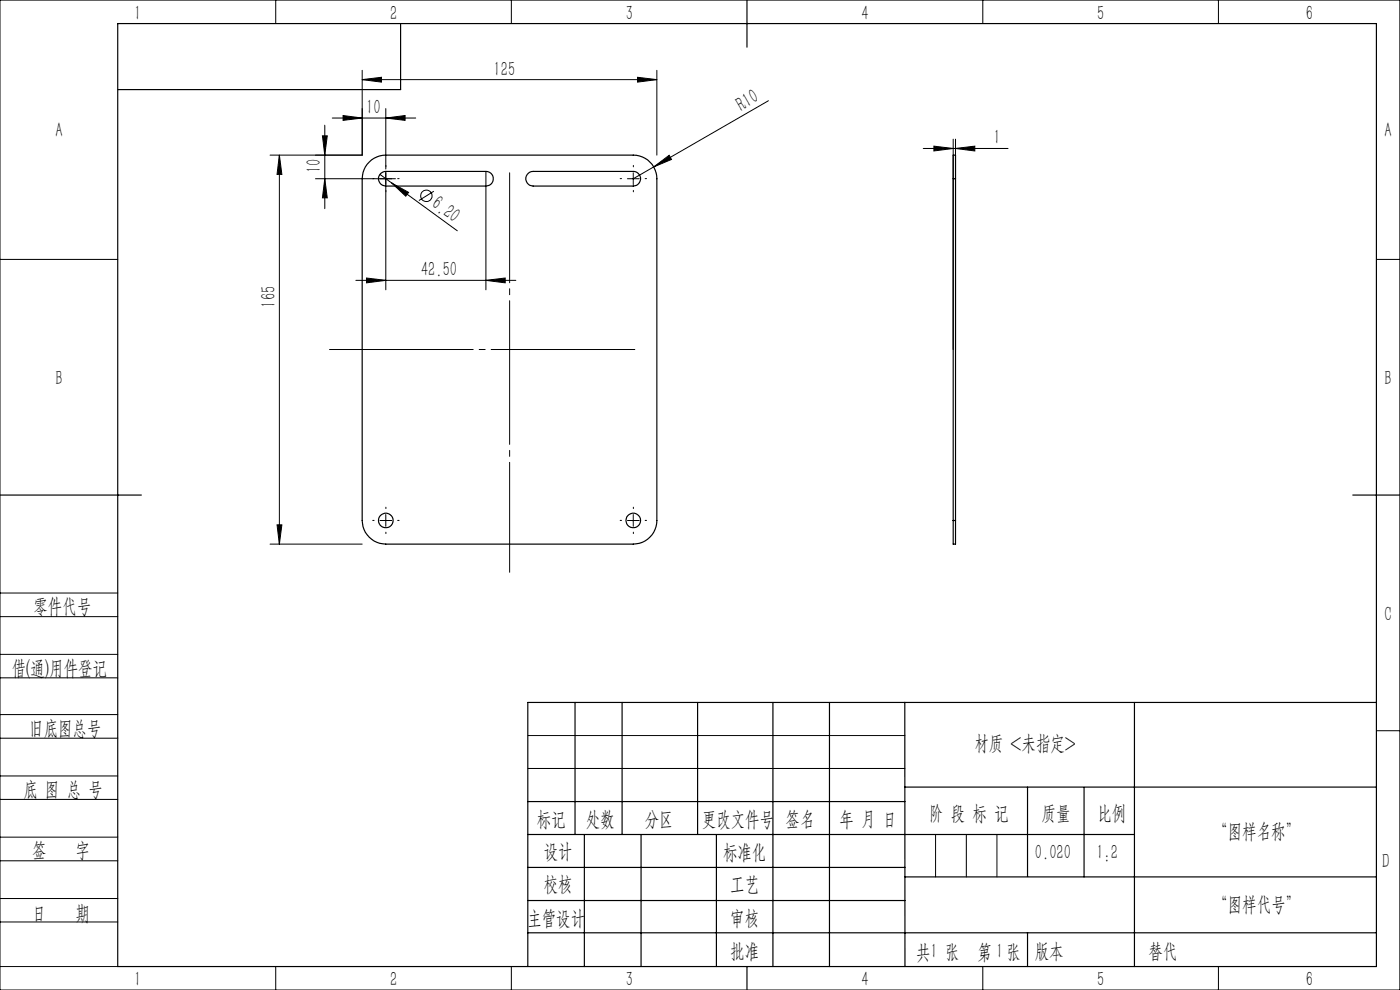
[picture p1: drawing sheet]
<svg xmlns="http://www.w3.org/2000/svg" width="297mm" height="210mm" viewBox="0 0 297 210" stroke-linecap="round" stroke-linejoin="round" font-family="sans-serif">
<g fill="none" stroke="#000" stroke-width=".21">
<path d="M0 0h297v210h-297zM58.5 0v5M76.8 16.9l4.1-.5v1zM76.8 14.9v18h-19.5M76.8 16.9h62.5M108.5 0v5M135.3 16.4l4 .5-4 .5zM139.3 14.9v18M208.5 0v5M258.5 0v5M59.3 32.9l.5 4.1h-1zM59.3 32.9v82.5"/>
<path d="M66.9 37.9h17M68.4 28.8h1l-.5 4.1zM68.9 37.9l.5 4.1h-1zM68.9 26.6v17.7M70.5 25h17.7M72.8 24.5l4 .5-4 .5zM80.6 37l2.5 1.8M81.8 25l4.1-.5v1zM81.8 23v12.9M81.8 36.4v25.1M83.1 38.8l3.6 2-.6 .8zM83.1 38.8l13.9 10.2"/>
<path d="M103.1 36.4v25.1M133.1 37.9h2.5M134.3 36.6v2.5M138.7 35.4l3.3-2.5 .5 .9zM138.7 35.4l-4.4 2.5M163 21.4l-24.3 14M195.9 31.5h18M198.1 31l4.1 .5-4.1 .5zM202.2 29.5v44.6M202.7 31.5l4.1-.5v1zM202.7 29.5v44.6M0 55h25"/>
<path d="M75.5 59.5h33.9M77.8 59l4 .5-4 .5zM92 40.6l-3.1 1.9M103.1 59.5l4.1-.5v1zM292 55h5M57.3 115.4h19.5M58.8 111.3h1l-.5 4.1zM80.6 110.4h2.5M81.8 109.1v2.5M133.1 110.4h2.5M134.3 109.1v2.5M0 138.8h25"/>
<path d="M0 125.8h25M0 130.8h25M0 143.8h25M0 156.6h25M0 151.6h25M112 156h80M292 155h5M0 169.6h25M0 164.6h25M0 177.6h25M112 163h80M198.5 177v9"/>
<path d="M205 177v9M211.5 177v9M0 182.6h25M0 190.6h25M0 195.6h25M0 205h25M58.5 205v5M108.5 205v5M208.5 205v5M258.5 205v5"/>
<circle cx="90.5" cy="41.5" r="1.21"/>
</g>
<g fill="none" stroke="#000" stroke-width=".21" stroke-dasharray="30.5 1.3 1.3 1.3">
<path d="M79.4 37.9h-.3M81.9 35.4v-.3M84.4 37.9h.3M131.9 37.9h-.3M134.4 35.4v-.3M136.9 37.9h.3M81.9 40.4v.3M134.4 40.4v.3M79.4 110.4h-.3M81.9 107.9v-.3M81.9 112.9v.3M84.4 110.4h.3"/>
<path d="M131.9 110.4h-.3M134.4 107.9v-.3M134.4 112.9v.3M136.9 110.4h.3"/>
</g>
<path d="M69.9 74.1h64.8" fill="none" stroke="#000" stroke-width=".21" stroke-dasharray="30.5 1.3 1.3 1.3" stroke-dashoffset="-.1"/>
<path d="M108.1 36.7v84.7" fill="none" stroke="#000" stroke-width=".21" stroke-dasharray="30.5 1.3 1.3 1.3" stroke-dashoffset="7.2"/>
<g fill="none" stroke="#000" stroke-width=".25">
<path d="M25 5h267v200h-267zM85 5v14h-60M158.5 0v10M78.3 34.4a5 5 0 0 1 3.5-1.5h52.5a5.1 5.1 0 0 1 5 5v72.5a5.1 5.1 0 0 1-5 5h-52.5a5.1 5.1 0 0 1-5-5v-72.5a5 5 0 0 1 1.5-3.5zM80.8 36.8l1-.4h21.3a1.55 1.55 0 0 1 1.5 1.5 1.55 1.55 0 0 1-1.5 1.6h-21.3a1.56 1.56 0 0 1-1.4-1 1.56 1.56 0 0 1 .4-1.7zM112.1 36.8l1-.4h21.2a1.55 1.55 0 0 1 1.6 1.5 1.55 1.55 0 0 1-1.6 1.6h-21.2a1.56 1.56 0 0 1-1.4-1 1.56 1.56 0 0 1 .4-1.7zM202.2 37.9v-5h.5v5M202.2 37.9h.5M202.2 37.9v72.5M202.7 37.9v72.5M0 105h30M202.2 110.4v5h.5v-5"/>
<path d="M202.2 110.4h.5M287 105h10M122 149v28M132 149v28M148 149v28M164 149v56M176 149v56M191.9 149l.1 56M240.7 149v56M292 149h-180v56M112 177h128.7M112 170h80"/>
<path d="M124 177v28M136 177v28M152 177v28M191.9 167h100.1M218 167v18.9M230 167v19M112 197.9h180M112 184h80M112 191h80M192 186h100M218 197.9v7.1M158.5 205v5"/>
<circle cx="81.8" cy="110.4" r="1.55"/>
<circle cx="134.3" cy="110.4" r="1.55"/>
</g>
<g fill="#000">
<path d="M83.1 38.8l3.6 2-.6 .8zM138.7 35.4l3.3-2.5 .5 .9z"/>
<path d="M76.8 16.9l4.1-.5v1zM135.3 16.4l4 .5-4 .5z"/>
<path d="M59.3 32.9l.5 4.1h-1zM58.8 111.3h1l-.5 4.1z"/>
<path d="M68.9 37.9l.5 4.1h-1zM68.4 28.8h1l-.5 4.1z"/>
<path d="M81.8 25l4.1-.5v1zM72.8 24.5l4 .5-4 .5z"/>
<path d="M198.1 31l4.1 .5-4.1 .5zM202.7 31.5l4.1-.5v1z"/>
<path d="M103.1 59.5l4.1-.5v1zM77.8 59l4 .5-4 .5z"/>
</g>
<g font-size="4.4">
<text x="28.5" y="4.1">1</text>
<text x="82.7" y="4.1">2</text>
<text x="132.7" y="4.1">3</text>
<text x="182.7" y="4.1">4</text>
<text x="232.7" y="4.1">5</text>
<text x="277" y="4.1">6</text>
<text x="104.7" y="16">125</text>
<text x="157.3" y="23.7" transform="rotate(-30 157.3 23.7)">R10</text>
<text x="11.7" y="29.1">A</text>
<text x="77.7" y="24.1">10</text>
<text x="293.7" y="29.1">A</text>
<text x="210.8" y="30.6">1</text>
<text x="68.1" y="36.7" transform="rotate(-90 68.1 36.7)">10</text>
<text x="91.3" y="43.8" transform="rotate(36 91.3 43.8)">6.20</text>
<text x="89.3" y="58.6">42.50</text>
<text x="58.4" y="65.2" transform="rotate(-90 58.4 65.2)">165</text>
<text x="11.7" y="81.6">B</text>
<text x="293.7" y="81.6">B</text>
<text x="7.1" y="130.1">零件代号</text>
<text x="293.7" y="131.6">C</text>
<text x="2.5" y="143.2">借(通)用件登记</text>
<text x="6.2" y="155.8">旧底图总号</text>
<text x="206.7" y="159.1">材质 &lt;未指定&gt;</text>
<text x="5" y="168.9">底 图 总 号</text>
<text x="197.1" y="173.8">阶 段 标 记</text>
<text x="221" y="173.8">质量</text>
<text x="232.8" y="173.8">比例</text>
<text x="113.9" y="175.2">标记</text>
<text x="124.3" y="175.2">处数</text>
<text x="136.8" y="175.2">分区</text>
<text x="148.9" y="175.2">更改文件号</text>
<text x="166.7" y="175.2">签名</text>
<text x="178.1" y="175.2">年 月 日</text>
<text x="257.4" y="177.8">“图样名称”</text>
<text x="6.8" y="181.9">签</text>
<text x="16" y="181.9">字</text>
<text x="115.3" y="182.1">设计</text>
<text x="153.4" y="182.2">标准化</text>
<text x="219.6" y="182.1">0.020</text>
<text x="232.6" y="182.1">1:2</text>
<text x="293.2" y="184.1">D</text>
<text x="115.3" y="189">校核</text>
<text x="154.9" y="189">工艺</text>
<text x="6.8" y="195.2">日</text>
<text x="16" y="195.2">期</text>
<text x="111.9" y="196.2">主管设计</text>
<text x="154.9" y="196.2">审核</text>
<text x="257.4" y="193.2">“图样代号”</text>
<text x="154.9" y="203.1">批准</text>
<text x="194.4" y="203.4">共 张</text>
<text x="197.4" y="203.1">1</text>
<text x="207.4" y="203.4">第 张</text>
<text x="211.3" y="203.1">1</text>
<text x="219.5" y="203.1">版本</text>
<text x="243.6" y="203.1">替代</text>
<text x="28.5" y="209.1">1</text>
<text x="82.7" y="209.1">2</text>
<text x="132.7" y="209.1">3</text>
<text x="182.7" y="209.1">4</text>
<text x="232.7" y="209.1">5</text>
<text x="277" y="209.1">6</text>
</g>
</svg>
